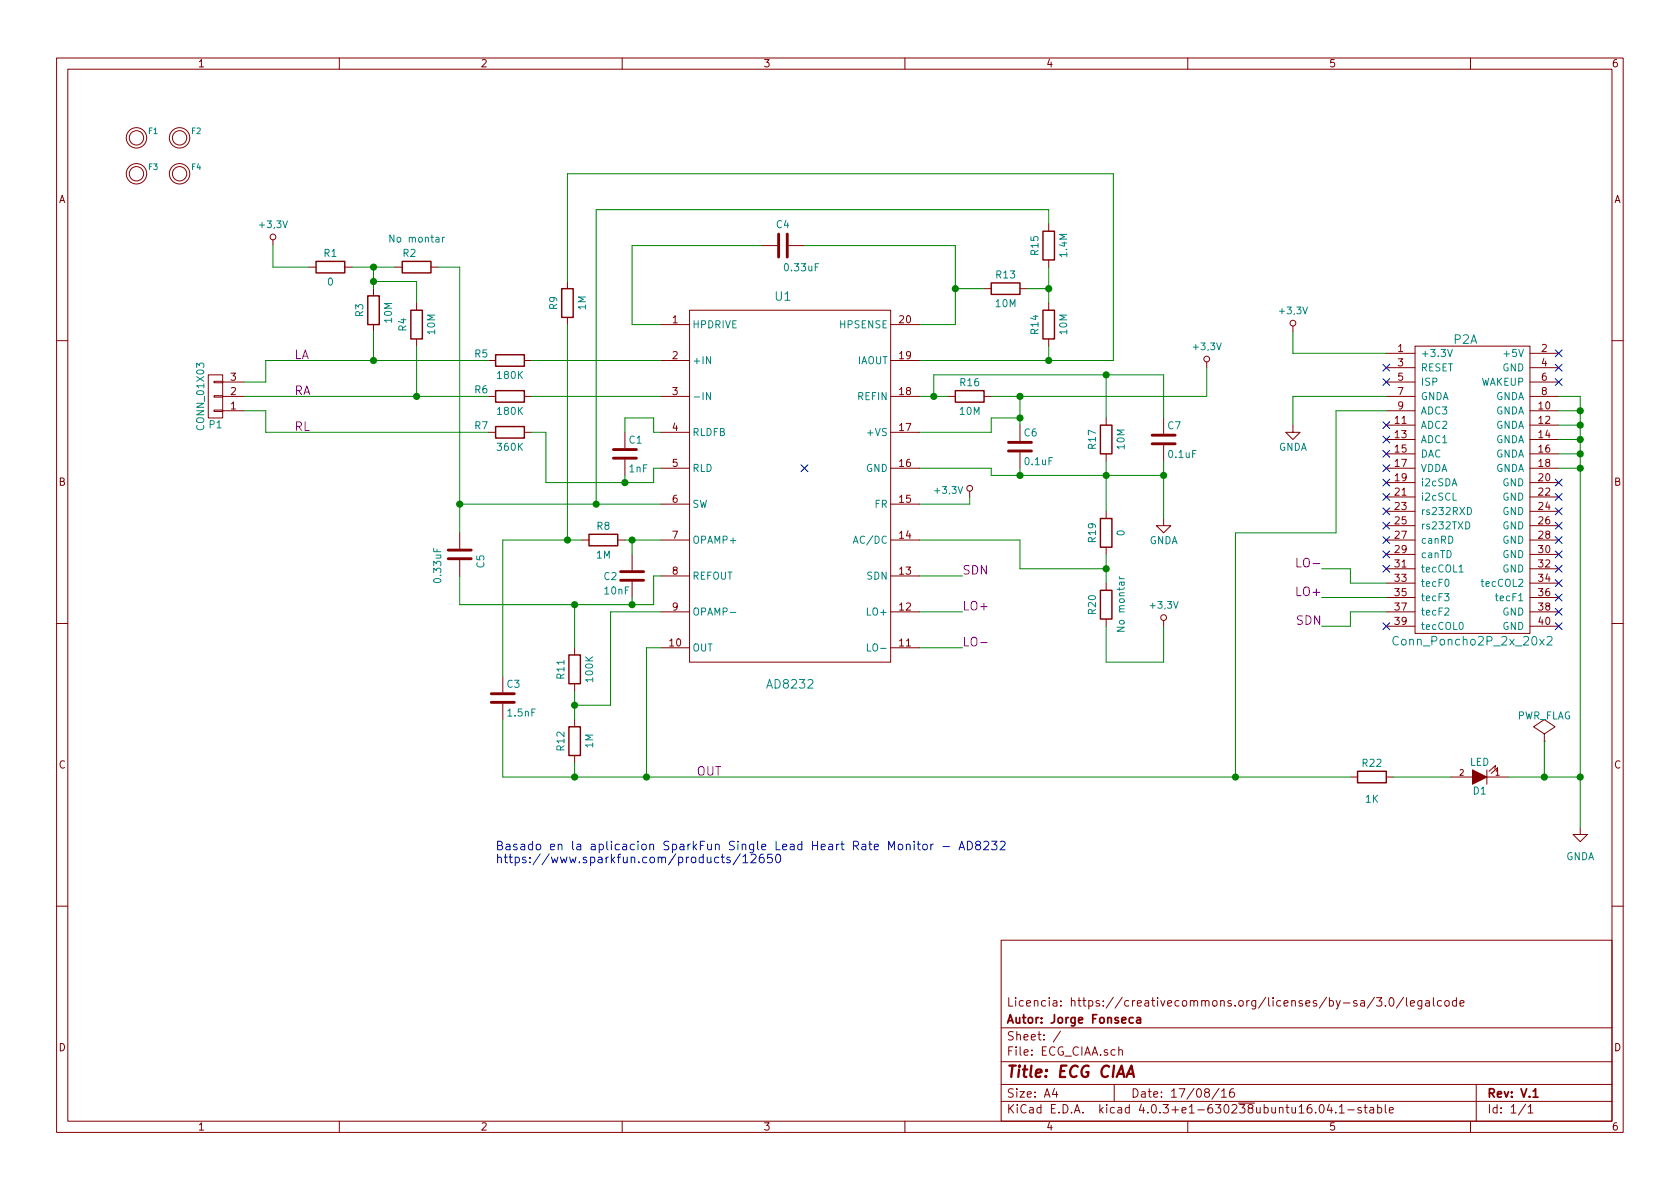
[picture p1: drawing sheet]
EESchema Schematic File Version 2
LIBS:ECG_CIAA-rescue
LIBS:power
LIBS:device
LIBS:transistors
LIBS:conn
LIBS:linear
LIBS:regul
LIBS:74xx
LIBS:cmos4000
LIBS:adc-dac
LIBS:memory
LIBS:xilinx
LIBS:microcontrollers
LIBS:dsp
LIBS:microchip
LIBS:analog_switches
LIBS:motorola
LIBS:texas
LIBS:intel
LIBS:audio
LIBS:interface
LIBS:digital-audio
LIBS:philips
LIBS:display
LIBS:cypress
LIBS:siliconi
LIBS:opto
LIBS:atmel
LIBS:contrib
LIBS:valves
LIBS:analog_devices
LIBS:ECG_LIB
LIBS:ej2cese
LIBS:ECG_CIAA-cache
EELAYER 25 0
EELAYER END
$Descr A4 11693 8268
encoding utf-8
Sheet 1 1
Title "ECG CIAA"
Date "17/08/16"
Rev "V.1"
Comp "Autor: Jorge Fonseca"
Comment1 "Licencia: https://creativecommons.org/licenses/by-sa/3.0/legalcode"
Comment2 ""
Comment3 ""
Comment4 ""
$EndDescr
$Comp
L R R1
U 1 1
P 2300 1850
F 0 "R1" V 2200 1850 50  0000 C CNN
F 1 "0" V 2400 1850 50  0000 C CNN
F 2 "ECG:R_0805" V 2230 1850 50  0001 C CNN
F 3 "" H 2300 1850 50  0000 C CNN
F 4 "Yageo" V 2300 1850 60  0001 C CNN "Manf"
F 5 "RC0805JR-070RL" V 2300 1850 60  0001 C CNN "Manf#"
F 6 "311-0.0ARTR-ND" V 2300 1850 60  0001 C CNN "Digikey#"
	1    2300 1850
	0    1    1    0   
$EndComp
$Comp
L R R2
U 1 1
P 2900 1850
F 0 "R2" V 2800 1800 50  0000 C CNN
F 1 "No montar" V 2700 1850 50  0000 C CNN
F 2 "ECG:R_0805" V 2830 1850 50  0001 C CNN
F 3 "" H 2900 1850 50  0000 C CNN
	1    2900 1850
	0    1    1    0   
$EndComp
$Comp
L R R3
U 1 1
P 2600 2150
F 0 "R3" V 2500 2150 50  0000 C CNN
F 1 "10M " V 2700 2150 50  0000 C CNN
F 2 "ECG:R_0805" V 2530 2150 50  0001 C CNN
F 3 "" H 2600 2150 50  0000 C CNN
F 4 "LTR" V 2600 2150 60  0001 C CNN "Manf"
F 5 "RMCF0805JT10M0" V 2600 2150 60  0001 C CNN "Manf#"
F 6 "RMCF0805JT10M0TR-ND" V 2600 2150 60  0001 C CNN "Digikey#"
	1    2600 2150
	1    0    0    -1  
$EndComp
$Comp
L R R4
U 1 1
P 2900 2250
F 0 "R4" V 2800 2250 50  0000 C CNN
F 1 "10M" V 3000 2250 50  0000 C CNN
F 2 "ECG:R_0805" V 2830 2250 50  0001 C CNN
F 3 "" H 2900 2250 50  0000 C CNN
F 4 "LDR" V 2900 2250 60  0001 C CNN "Manf"
F 5 "RMCF0805JT10M0" V 2900 2250 60  0001 C CNN "Manf#"
F 6 "RMCF0805JT10M0TR-ND" V 2900 2250 60  0001 C CNN "Digikey#"
	1    2900 2250
	1    0    0    -1  
$EndComp
$Comp
L R R5
U 1 1
P 3550 2500
F 0 "R5" V 3500 2300 50  0000 C CNN
F 1 "180K" V 3650 2500 50  0000 C CNN
F 2 "ECG:R_0805" V 3480 2500 50  0001 C CNN
F 3 "" H 3550 2500 50  0000 C CNN
F 4 "Yageo" V 3550 2500 60  0001 C CNN "Manf"
F 5 "RC0805JR-07180KL" V 3550 2500 60  0001 C CNN "Manf#"
F 6 "311-180KARTR-ND" V 3550 2500 60  0001 C CNN "Digikey#"
	1    3550 2500
	0    1    1    0   
$EndComp
$Comp
L R R6
U 1 1
P 3550 2750
F 0 "R6" V 3500 2550 50  0000 C CNN
F 1 "180K" V 3650 2750 50  0000 C CNN
F 2 "ECG:R_0805" V 3480 2750 50  0001 C CNN
F 3 "" H 3550 2750 50  0000 C CNN
F 4 "Yageo" V 3550 2750 60  0001 C CNN "Manf"
F 5 "RC0805JR-07180KL " V 3550 2750 60  0001 C CNN "Manf#"
F 6 "311-180KARTR-ND" V 3550 2750 60  0001 C CNN "Digikey#"
	1    3550 2750
	0    1    1    0   
$EndComp
$Comp
L C C1
U 1 1
P 4350 3150
F 0 "C1" H 4375 3250 50  0000 L CNN
F 1 "1nF" H 4375 3050 50  0000 L CNN
F 2 "ECG:C_0805" H 4388 3000 50  0001 C CNN
F 3 "" H 4350 3150 50  0000 C CNN
F 4 "Wurth" H 4350 3150 60  0001 C CNN "Manf"
F 5 "885012007008" H 4350 3150 60  0001 C CNN "Manf#"
F 6 "732-7813-2-ND" H 4350 3150 60  0001 C CNN "Digikey#"
	1    4350 3150
	1    0    0    -1  
$EndComp
$Comp
L R R7
U 1 1
P 3550 3000
F 0 "R7" V 3500 2800 50  0000 C CNN
F 1 "360K" V 3650 3000 50  0000 C CNN
F 2 "ECG:R_0805" V 3480 3000 50  0001 C CNN
F 3 "" H 3550 3000 50  0000 C CNN
F 4 "Yageo" V 3550 3000 60  0001 C CNN "Manf"
F 5 "RC0805FR-07360KL" V 3550 3000 60  0001 C CNN "Manf#"
F 6 "311-360KCRTR-ND" V 3550 3000 60  0001 C CNN "Digikey#"
	1    3550 3000
	0    1    1    0   
$EndComp
$Comp
L C C4
U 1 1
P 5450 1700
F 0 "C4" V 5300 1650 50  0000 L CNN
F 1 "0.33uF" V 5600 1700 50  0000 L CNN
F 2 "ECG:C_0805" H 5488 1550 50  0001 C CNN
F 3 "" H 5450 1700 50  0000 C CNN
F 4 "Wurth" V 5450 1700 60  0001 C CNN "Manf"
F 5 "885012207019" V 5450 1700 60  0001 C CNN "Manf#"
F 6 "732-7651-2-ND" V 5450 1700 60  0001 C CNN "Digikey#"
	1    5450 1700
	0    1    1    0   
$EndComp
$Comp
L R R8
U 1 1
P 4200 3750
F 0 "R8" V 4100 3750 50  0000 C CNN
F 1 "1M" V 4300 3750 50  0000 C CNN
F 2 "ECG:R_0805" V 4130 3750 50  0001 C CNN
F 3 "" H 4200 3750 50  0000 C CNN
F 4 "Yageo" V 4200 3750 60  0001 C CNN "Manf"
F 5 "RC0805FR-071ML" V 4200 3750 60  0001 C CNN "Manf#"
F 6 "311-1.00MCRTR-ND" V 4200 3750 60  0001 C CNN "Digikey#"
	1    4200 3750
	0    1    1    0   
$EndComp
$Comp
L R R9
U 1 1
P 3950 2100
F 0 "R9" V 3850 2100 50  0000 C CNN
F 1 "1M" V 4050 2100 50  0000 C CNN
F 2 "ECG:R_0805" V 3880 2100 50  0001 C CNN
F 3 "" H 3950 2100 50  0000 C CNN
F 4 "Rohm" V 3950 2100 60  0001 C CNN "Manf"
F 5 "LTR10EZPJ105" V 3950 2100 60  0001 C CNN "Manf#"
F 6 "RHM1.0MBUTR-ND" V 3950 2100 60  0001 C CNN "Digikey#"
	1    3950 2100
	1    0    0    -1  
$EndComp
$Comp
L R R14
U 1 1
P 7300 2250
F 0 "R14" V 7200 2250 50  0000 C CNN
F 1 "10M" V 7400 2250 50  0000 C CNN
F 2 "ECG:R_0805" V 7230 2250 50  0001 C CNN
F 3 "" H 7300 2250 50  0000 C CNN
F 4 "Yageo" V 7300 2250 60  0001 C CNN "Manf"
F 5 "RMCF0805JT10M0" V 7300 2250 60  0001 C CNN "Manf#"
F 6 "RMCF0805JT10M0TR-ND" V 7300 2250 60  0001 C CNN "Digikey#"
	1    7300 2250
	1    0    0    -1  
$EndComp
$Comp
L R R15
U 1 1
P 7300 1700
F 0 "R15" V 7200 1700 50  0000 C CNN
F 1 "1.4M" V 7400 1700 50  0000 C CNN
F 2 "ECG:R_0805" V 7230 1700 50  0001 C CNN
F 3 "" H 7300 1700 50  0000 C CNN
F 4 "Panasonic" V 7300 1700 60  0001 C CNN "Manf"
F 5 "ERJ-6ENF1404V" V 7300 1700 60  0001 C CNN "Manf#"
F 6 "P1.4BTTR-ND" V 7300 1700 60  0001 C CNN "Digikey#"
	1    7300 1700
	1    0    0    -1  
$EndComp
$Comp
L R R13
U 1 1
P 7000 2000
F 0 "R13" V 6900 2000 50  0000 C CNN
F 1 "10M" V 7100 2000 50  0000 C CNN
F 2 "ECG:R_0805" V 6930 2000 50  0001 C CNN
F 3 "" H 7000 2000 50  0000 C CNN
F 4 "Yageo" V 7000 2000 60  0001 C CNN "Manf"
F 5 "RMCF0805JT10M0" V 7000 2000 60  0001 C CNN "Manf#"
F 6 "RMCF0805JT10M0TR-ND" V 7000 2000 60  0001 C CNN "Digikey#"
	1    7000 2000
	0    1    1    0   
$EndComp
$Comp
L C C6
U 1 1
P 7100 3100
F 0 "C6" H 7125 3200 50  0000 L CNN
F 1 "0.1uF" H 7125 3000 50  0000 L CNN
F 2 "ECG:C_0805" H 7138 2950 50  0001 C CNN
F 3 "" H 7100 3100 50  0000 C CNN
F 4 "Kamet" H 7100 3100 60  0001 C CNN "Manf"
F 5 "C0805C104K8RACTU" H 7100 3100 60  0001 C CNN "Manf#"
F 6 "399-7999-2-ND" H 7100 3100 60  0001 C CNN "Digikey#"
	1    7100 3100
	1    0    0    -1  
$EndComp
$Comp
L R R16
U 1 1
P 6750 2750
F 0 "R16" V 6650 2750 50  0000 C CNN
F 1 "10M" V 6850 2750 50  0000 C CNN
F 2 "ECG:R_0805" V 6680 2750 50  0001 C CNN
F 3 "" H 6750 2750 50  0000 C CNN
F 4 "Yageo" V 6750 2750 60  0001 C CNN "Manf"
F 5 "RMCF0805JT10M0" V 6750 2750 60  0001 C CNN "Manf#"
F 6 "RMCF0805JT10M0TR-ND" V 6750 2750 60  0001 C CNN "Digikey#"
	1    6750 2750
	0    1    1    0   
$EndComp
$Comp
L R R17
U 1 1
P 7700 3050
F 0 "R17" V 7600 3050 50  0000 C CNN
F 1 "10M" V 7800 3050 50  0000 C CNN
F 2 "ECG:R_0805" V 7630 3050 50  0001 C CNN
F 3 "" H 7700 3050 50  0000 C CNN
F 4 "Yageo" V 7700 3050 60  0001 C CNN "Manf"
F 5 "RMCF0805JT10M0" V 7700 3050 60  0001 C CNN "Manf#"
F 6 "RMCF0805JT10M0TR-ND" V 7700 3050 60  0001 C CNN "Digikey#"
	1    7700 3050
	1    0    0    -1  
$EndComp
$Comp
L C C7
U 1 1
P 8100 3050
F 0 "C7" H 8125 3150 50  0000 L CNN
F 1 "0.1uF" H 8125 2950 50  0000 L CNN
F 2 "ECG:C_0805" H 8138 2900 50  0001 C CNN
F 3 "" H 8100 3050 50  0000 C CNN
F 4 "Kamet" H 8100 3050 60  0001 C CNN "Manf"
F 5 "C0805C104K8RACTU" H 8100 3050 60  0001 C CNN "Manf#"
F 6 "399-7999-2-ND" H 8100 3050 60  0001 C CNN "Digikey#"
	1    8100 3050
	1    0    0    -1  
$EndComp
$Comp
L R R19
U 1 1
P 7700 3700
F 0 "R19" V 7600 3700 50  0000 C CNN
F 1 "0" V 7800 3700 50  0000 C CNN
F 2 "ECG:R_0805" V 7630 3700 50  0001 C CNN
F 3 "" H 7700 3700 50  0000 C CNN
F 4 "Yageo" V 7700 3700 60  0001 C CNN "Manf"
F 5 "RC0805JR-070RL" V 7700 3700 60  0001 C CNN "Manf#"
F 6 "311-0.0ARTR-ND" V 7700 3700 60  0001 C CNN "Digikey#"
	1    7700 3700
	1    0    0    -1  
$EndComp
$Comp
L R R20
U 1 1
P 7700 4200
F 0 "R20" V 7600 4200 50  0000 C CNN
F 1 "No montar" V 7800 4200 50  0000 C CNN
F 2 "ECG:R_0805" V 7630 4200 50  0001 C CNN
F 3 "" H 7700 4200 50  0000 C CNN
	1    7700 4200
	1    0    0    -1  
$EndComp
$Comp
L C C3
U 1 1
P 3500 4850
F 0 "C3" H 3525 4950 50  0000 L CNN
F 1 "1.5nF" H 3525 4750 50  0000 L CNN
F 2 "ECG:C_0805" H 3538 4700 50  0001 C CNN
F 3 "" H 3500 4850 50  0000 C CNN
F 4 "Wurth" H 3500 4850 60  0001 C CNN "Manf"
F 5 "885012207008" H 3500 4850 60  0001 C CNN "Manf#"
F 6 "732-8018-2-ND" H 3500 4850 60  0001 C CNN "Digikey#"
	1    3500 4850
	1    0    0    -1  
$EndComp
$Comp
L CONN_01X03 P1
U 1 1
P 1500 2750
F 0 "P1" H 1500 2950 50  0000 C CNN
F 1 "CONN_01X03" V 1600 2750 50  0000 C CNN
F 2 "Connect:bornier3" H 1500 2750 50  0001 C CNN
F 3 "http://www.on-shore.com/wp-content/uploads/2015/09/osttcxx0162.pdf" H 1500 2750 50  0001 C CNN
F 4 "OSTT" H 1500 2750 60  0001 C CNN "Manf"
F 5 "OSTTC030152" H 1500 2750 60  0001 C CNN "Manf#"
F 6 " ED2601-ND " H 1500 2750 60  0001 C CNN "Digikey#"
	1    1500 2750
	-1   0    0    1   
$EndComp
$Comp
L C C2
U 1 1
P 4400 4000
F 0 "C2" H 4200 4000 50  0000 L CNN
F 1 "10nF" H 4200 3900 50  0000 L CNN
F 2 "ECG:C_0805" H 4438 3850 50  0001 C CNN
F 3 "" H 4400 4000 50  0000 C CNN
F 4 "Wurth" H 4400 4000 60  0001 C CNN "Manf"
F 5 "732-8018-2-ND" H 4400 4000 60  0001 C CNN "Manf#"
F 6 "732-8021-2-ND" H 4400 4000 60  0001 C CNN "Digikey#"
	1    4400 4000
	1    0    0    -1  
$EndComp
$Comp
L R R11
U 1 1
P 4000 4650
F 0 "R11" V 3900 4650 50  0000 C CNN
F 1 "100K" V 4100 4650 50  0000 C CNN
F 2 "ECG:R_0805" V 3930 4650 50  0001 C CNN
F 3 "" H 4000 4650 50  0000 C CNN
F 4 "Yageo" V 4000 4650 60  0001 C CNN "Manf"
F 5 "RC0805FR-07100KL" V 4000 4650 60  0001 C CNN "Manf#"
F 6 "311-100KCRTR-ND" V 4000 4650 60  0001 C CNN "Degikey#"
	1    4000 4650
	1    0    0    -1  
$EndComp
$Comp
L R R12
U 1 1
P 4000 5150
F 0 "R12" V 3900 5150 50  0000 C CNN
F 1 "1M" V 4100 5150 50  0000 C CNN
F 2 "ECG:R_0805" V 3930 5150 50  0001 C CNN
F 3 "" H 4000 5150 50  0000 C CNN
F 4 "Yageo" V 4000 5150 60  0001 C CNN "Manf"
F 5 "RC0805FR-071ML" V 4000 5150 60  0001 C CNN "Manf#"
F 6 "311-1.00MCRTR-ND" V 4000 5150 60  0001 C CNN "Digikey#"
	1    4000 5150
	1    0    0    -1  
$EndComp
Text Label 6700 4000 0    60   ~ 0
SDN
Text Label 6700 4250 0    60   ~ 0
LO+
Text Label 6700 4500 0    60   ~ 0
LO-
$Comp
L Conn_Poncho2P_2x_20x2 P2
U 1 1
P 9900 2750
F 0 "P2" H 10200 3150 60  0000 C CNN
F 1 "Conn_Poncho2P_2x_20x2" H 10250 1050 60  0000 C CNN
F 2 "ej2cese:Conn_Poncho_Derecha" H 9900 2750 60  0001 C CNN
F 3 "http://portal.fciconnect.com/Comergent//fci/drawing/57102.pdf" H 9900 2750 60  0001 C CNN
F 4 "FCI" H 9900 2750 60  0001 C CNN "Manf"
F 5 "57102" H 9900 2750 60  0001 C CNN "Manf#"
F 6 "609-2589-ND " H 9900 2750 60  0001 C CNN "Digikey#"
	1    9900 2750
	1    0    0    -1  
$EndComp
Text Label 2050 2500 0    60   ~ 0
LA
Text Label 2050 2750 0    60   ~ 0
RA
Text Label 2050 3000 0    60   ~ 0
RL
NoConn ~ 9650 3950
NoConn ~ 9650 3850
NoConn ~ 9650 3750
NoConn ~ 9650 3650
NoConn ~ 9650 3550
NoConn ~ 9650 3450
NoConn ~ 9650 3350
NoConn ~ 9650 2650
NoConn ~ 9650 2550
NoConn ~ 10850 2450
NoConn ~ 10850 2650
NoConn ~ 10850 4050
NoConn ~ 10850 4150
$Comp
L R R22
U 1 1
P 9550 5400
F 0 "R22" V 9450 5400 50  0000 C CNN
F 1 "1K" V 9700 5400 50  0000 C CNN
F 2 "ECG:R_0805" V 9480 5400 50  0001 C CNN
F 3 "" H 9550 5400 50  0000 C CNN
F 4 "Yageo" V 9550 5400 60  0001 C CNN "Manf"
F 5 "RC0805JR-071KL" V 9550 5400 60  0001 C CNN "Manf#"
F 6 "311-1.0KARTR-ND" V 9550 5400 60  0001 C CNN "Digikey#"
	1    9550 5400
	0    1    1    0   
$EndComp
$Comp
L LED D1
U 1 1
P 10300 5400
F 0 "D1" H 10300 5500 50  0000 C CNN
F 1 "LED" H 10300 5300 50  0000 C CNN
F 2 "ECG:LED_0805" H 10300 5400 50  0001 C CNN
F 3 "" H 10300 5400 50  0000 C CNN
F 4 "OSRAM" H 10300 5400 60  0001 C CNN "Manf"
F 5 "LG R971-KN-1" H 10300 5400 60  0001 C CNN "Manf#"
F 6 "475-1410-2-ND" H 10300 5400 60  0001 C CNN "Digikey#"
	1    10300 5400
	-1   0    0    1   
$EndComp
Text Label 9200 3950 2    60   ~ 0
LO-
Text Label 9200 4150 2    60   ~ 0
LO+
Text Label 9200 4350 2    60   ~ 0
SDN
NoConn ~ 9650 4350
NoConn ~ 9650 2950
NoConn ~ 9650 3050
NoConn ~ 9650 3150
$Comp
L FIDUCIAL F1
U 1 1
P 950 950
F 0 "F1" H 1030 1000 40  0000 L CNN
F 1 "FIDUCIAL" H 950 850 30  0001 C CNN
F 2 "ECG:Fiducial_1mm" H 950 1000 60  0001 C CNN
F 3 "" H 950 1000 60  0001 C CNN
F 4 "FIDUCIAL" H 1000 750 60  0001 C CNN "Descripcion"
	1    950  950 
	1    0    0    -1  
$EndComp
$Comp
L FIDUCIAL F2
U 1 1
P 1250 950
F 0 "F2" H 1330 1000 40  0000 L CNN
F 1 "FIDUCIAL" H 1250 850 30  0001 C CNN
F 2 "ECG:Fiducial_1mm" H 1250 1000 60  0001 C CNN
F 3 "" H 1250 1000 60  0001 C CNN
F 4 "FIDUCIAL" H 1300 750 60  0001 C CNN "Descripcion"
	1    1250 950 
	1    0    0    -1  
$EndComp
$Comp
L FIDUCIAL F3
U 1 1
P 950 1200
F 0 "F3" H 1030 1250 40  0000 L CNN
F 1 "FIDUCIAL" H 950 1100 30  0001 C CNN
F 2 "ECG:Fiducial_1mm" H 950 1250 60  0001 C CNN
F 3 "" H 950 1250 60  0001 C CNN
F 4 "FIDUCIAL" H 1000 1000 60  0001 C CNN "Descripcion"
	1    950  1200
	1    0    0    -1  
$EndComp
$Comp
L FIDUCIAL F4
U 1 1
P 1250 1200
F 0 "F4" H 1330 1250 40  0000 L CNN
F 1 "FIDUCIAL" H 1250 1100 30  0001 C CNN
F 2 "ECG:Fiducial_1mm" H 1250 1250 60  0001 C CNN
F 3 "" H 1250 1250 60  0001 C CNN
F 4 "FIDUCIAL" H 1300 1000 60  0001 C CNN "Descripcion"
	1    1250 1200
	1    0    0    -1  
$EndComp
NoConn ~ 9650 3250
NoConn ~ 5600 3250
NoConn ~ 10850 4350
NoConn ~ 10850 4250
NoConn ~ 10850 3950
NoConn ~ 10850 3850
NoConn ~ 10850 3750
NoConn ~ 10850 3650
NoConn ~ 10850 3550
NoConn ~ 10850 3450
NoConn ~ 10850 3350
NoConn ~ 10850 2550
$Comp
L +3,3V #PWR01
U 1 1
P 9000 2300
F 0 "#PWR01" H 9000 2260 30  0001 C CNN
F 1 "+3,3V" H 9000 2450 47  0000 C CNN
F 2 "" H 9000 2300 60  0000 C CNN
F 3 "" H 9000 2300 60  0000 C CNN
	1    9000 2300
	1    0    0    -1  
$EndComp
$Comp
L +3,3V #PWR02
U 1 1
P 8400 2550
F 0 "#PWR02" H 8400 2510 30  0001 C CNN
F 1 "+3,3V" H 8400 2700 47  0000 C CNN
F 2 "" H 8400 2550 60  0000 C CNN
F 3 "" H 8400 2550 60  0000 C CNN
	1    8400 2550
	1    0    0    -1  
$EndComp
$Comp
L +3,3V #PWR03
U 1 1
P 1900 1700
F 0 "#PWR03" H 1900 1660 30  0001 C CNN
F 1 "+3,3V" H 1900 1850 47  0000 C CNN
F 2 "" H 1900 1700 60  0000 C CNN
F 3 "" H 1900 1700 60  0000 C CNN
	1    1900 1700
	1    0    0    -1  
$EndComp
$Comp
L GNDA #PWR04
U 1 1
P 11000 5750
F 0 "#PWR04" H 11000 5500 50  0001 C CNN
F 1 "GNDA" H 11000 5550 50  0000 C CNN
F 2 "" H 11000 5750 50  0000 C CNN
F 3 "" H 11000 5750 50  0000 C CNN
	1    11000 5750
	1    0    0    -1  
$EndComp
$Comp
L GNDA #PWR05
U 1 1
P 8100 3600
F 0 "#PWR05" H 8100 3350 50  0001 C CNN
F 1 "GNDA" H 8100 3450 50  0000 C CNN
F 2 "" H 8100 3600 50  0000 C CNN
F 3 "" H 8100 3600 50  0000 C CNN
	1    8100 3600
	1    0    0    -1  
$EndComp
$Comp
L GNDA #PWR06
U 1 1
P 9000 2950
F 0 "#PWR06" H 9000 2700 50  0001 C CNN
F 1 "GNDA" H 9000 2800 50  0000 C CNN
F 2 "" H 9000 2950 50  0000 C CNN
F 3 "" H 9000 2950 50  0000 C CNN
	1    9000 2950
	1    0    0    -1  
$EndComp
Text Notes 3450 6000 0    60   ~ 0
Basado en la aplicacion SparkFun Single Lead Heart Rate Monitor - AD8232\nhttps://www.sparkfun.com/products/12650
$Comp
L +3,3V #PWR07
U 1 1
P 8100 4350
F 0 "#PWR07" H 8100 4310 30  0001 C CNN
F 1 "+3,3V" H 8100 4500 47  0000 C CNN
F 2 "" H 8100 4350 60  0000 C CNN
F 3 "" H 8100 4350 60  0000 C CNN
	1    8100 4350
	1    0    0    -1  
$EndComp
$Comp
L C C5
U 1 1
P 3200 3850
F 0 "C5" V 3050 3850 50  0000 L CNN
F 1 "0.33uF" V 3350 3800 50  0000 L CNN
F 2 "ECG:C_0805" H 3238 3700 50  0001 C CNN
F 3 "" H 3200 3850 50  0000 C CNN
F 4 "Wurth" V 3200 3850 60  0001 C CNN "Manf"
F 5 "885012207019" V 3200 3850 60  0001 C CNN "Manf#"
F 6 "732-7651-2-ND" V 3200 3850 60  0001 C CNN "Digikey#"
	1    3200 3850
	-1   0    0    1   
$EndComp
Text Label 4850 5400 0    60   ~ 0
OUT
$Comp
L +3,3V #PWR08
U 1 1
P 6750 3450
F 0 "#PWR08" H 6750 3410 30  0001 C CNN
F 1 "+3,3V" H 6600 3500 47  0000 C CNN
F 2 "" H 6750 3450 60  0000 C CNN
F 3 "" H 6750 3450 60  0000 C CNN
	1    6750 3450
	1    0    0    -1  
$EndComp
Connection ~ 11000 3250
Connection ~ 11000 2850
Wire Wire Line
	10850 2850 11000 2850
Connection ~ 11000 2950
Wire Wire Line
	11000 2950 10850 2950
Connection ~ 11000 3050
Wire Wire Line
	11000 3050 10850 3050
Connection ~ 11000 3150
Wire Wire Line
	11000 3150 10850 3150
Wire Wire Line
	11000 3250 10850 3250
Wire Wire Line
	11000 2750 10850 2750
Wire Wire Line
	9000 2750 9650 2750
Wire Wire Line
	6850 2000 6650 2000
Wire Wire Line
	7150 2000 7300 2000
Wire Wire Line
	9300 3700 9300 2850
Wire Wire Line
	9400 3950 9200 3950
Wire Wire Line
	9400 4350 9200 4350
Wire Wire Line
	9400 4250 9400 4350
Wire Wire Line
	9650 4250 9400 4250
Wire Wire Line
	9650 4150 9200 4150
Wire Wire Line
	9400 3950 9400 4050
Wire Wire Line
	9400 4050 9650 4050
Wire Wire Line
	7100 3950 7700 3950
Wire Wire Line
	7100 3750 7100 3950
Wire Wire Line
	9300 2850 9650 2850
Connection ~ 4150 3500
Wire Wire Line
	4150 1450 4150 3500
Wire Wire Line
	4550 3000 4600 3000
Wire Wire Line
	4550 2900 4550 3000
Wire Wire Line
	4350 2900 4550 2900
Wire Wire Line
	4350 3000 4350 2900
Connection ~ 4350 3350
Wire Wire Line
	4350 3350 4350 3300
Wire Wire Line
	4550 3350 4550 3250
Wire Wire Line
	4550 3250 4600 3250
Wire Wire Line
	1850 2850 1850 3000
Wire Wire Line
	1700 2850 1850 2850
Connection ~ 6650 2000
Wire Wire Line
	6650 2250 6400 2250
Wire Wire Line
	6650 1700 6650 2250
Wire Wire Line
	5600 1700 6650 1700
Wire Wire Line
	6700 4000 6400 4000
Wire Wire Line
	6700 4250 6400 4250
Wire Wire Line
	6700 4500 6400 4500
Connection ~ 4500 5400
Wire Wire Line
	7750 2500 7750 1200
Wire Wire Line
	4400 1700 4400 2250
Wire Wire Line
	4400 1700 5300 1700
Connection ~ 4000 5400
Connection ~ 4000 4900
Wire Wire Line
	4250 4900 4000 4900
Wire Wire Line
	4250 4250 4250 4900
Wire Wire Line
	4250 4250 4600 4250
Wire Wire Line
	4500 4500 4600 4500
Wire Wire Line
	4500 5400 4500 4500
Wire Wire Line
	4000 5300 4000 5400
Wire Wire Line
	4000 4800 4000 5000
Connection ~ 3950 3750
Wire Wire Line
	3950 2250 3950 3750
Wire Wire Line
	3500 3750 4050 3750
Connection ~ 4400 4200
Wire Wire Line
	4400 4200 4400 4150
Connection ~ 4400 3750
Wire Wire Line
	4400 3850 4400 3750
Wire Wire Line
	4550 4200 4550 4000
Wire Wire Line
	4550 4000 4600 4000
Wire Wire Line
	1850 2650 1850 2500
Wire Wire Line
	1700 2650 1850 2650
Wire Wire Line
	6400 3750 7100 3750
Connection ~ 7100 2750
Connection ~ 7100 3300
Wire Wire Line
	8100 3200 8100 3600
Connection ~ 7100 2900
Wire Wire Line
	7100 2750 7100 2950
Wire Wire Line
	6600 2750 6400 2750
Wire Wire Line
	6400 3000 6900 3000
Wire Wire Line
	4400 2250 4600 2250
Wire Wire Line
	7300 1550 7300 1450
Connection ~ 7300 2500
Wire Wire Line
	7300 2500 7300 2400
Connection ~ 7300 2000
Wire Wire Line
	7300 1850 7300 2100
Wire Wire Line
	6400 2500 7750 2500
Wire Wire Line
	7750 1200 3950 1200
Wire Wire Line
	3950 1200 3950 1950
Wire Wire Line
	4600 3750 4350 3750
Wire Wire Line
	3700 2750 4600 2750
Wire Wire Line
	3700 2500 4600 2500
Wire Wire Line
	3500 5400 9400 5400
Wire Wire Line
	9700 5400 10100 5400
Wire Wire Line
	6750 3450 6750 3500
Wire Wire Line
	6750 3500 6400 3500
Wire Wire Line
	9000 2750 9000 2950
Wire Wire Line
	3500 3750 3500 4700
Wire Wire Line
	4000 4500 4000 4200
Connection ~ 4000 4200
Wire Wire Line
	7700 2600 7700 2900
Wire Wire Line
	7700 3200 7700 3550
Wire Wire Line
	8100 4600 8100 4350
Wire Wire Line
	7700 3850 7700 4050
Connection ~ 7700 3950
Wire Wire Line
	7700 4350 7700 4600
Wire Wire Line
	7700 4600 8100 4600
Connection ~ 7700 3300
Connection ~ 8100 3300
Wire Wire Line
	7100 3250 7100 3300
Wire Wire Line
	8600 3700 9300 3700
Wire Wire Line
	9650 2450 9000 2450
Wire Wire Line
	9000 2450 9000 2300
Wire Wire Line
	3500 5000 3500 5400
Wire Wire Line
	1850 3000 3400 3000
Wire Wire Line
	8600 5400 8600 3700
Connection ~ 8600 5400
Wire Wire Line
	10500 5400 11000 5400
Wire Wire Line
	11000 2750 11000 5750
Wire Wire Line
	7300 1450 4150 1450
Wire Wire Line
	1900 1850 1900 1700
Wire Wire Line
	2600 2000 2600 1850
Connection ~ 2600 1850
Wire Wire Line
	1900 1850 2150 1850
Wire Wire Line
	2600 2300 2600 2500
Connection ~ 2600 2500
Connection ~ 2600 1950
Wire Wire Line
	2450 1850 2750 1850
Wire Wire Line
	3050 1850 3200 1850
Wire Wire Line
	3200 1850 3200 3700
Connection ~ 3200 3500
Wire Wire Line
	3200 3500 4600 3500
Wire Wire Line
	3200 4000 3200 4200
Wire Wire Line
	3200 4200 4550 4200
Wire Wire Line
	1850 2500 3400 2500
Wire Wire Line
	1700 2750 3400 2750
Wire Wire Line
	3700 3000 3800 3000
Wire Wire Line
	3800 3000 3800 3350
Wire Wire Line
	3800 3350 4550 3350
Wire Wire Line
	2900 2400 2900 2750
Connection ~ 2900 2750
Wire Wire Line
	2900 2100 2900 1950
Wire Wire Line
	2900 1950 2600 1950
Wire Wire Line
	6400 3250 6900 3250
Wire Wire Line
	6900 3250 6900 3300
Wire Wire Line
	6900 3300 8100 3300
Wire Wire Line
	6900 3000 6900 2900
Connection ~ 11000 5400
$Comp
L PWR_FLAG #FLG09
U 1 1
P 10750 5150
F 0 "#FLG09" H 10750 5245 50  0001 C CNN
F 1 "PWR_FLAG" H 10750 5330 50  0000 C CNN
F 2 "" H 10750 5150 50  0000 C CNN
F 3 "" H 10750 5150 50  0000 C CNN
	1    10750 5150
	1    0    0    -1  
$EndComp
Wire Wire Line
	10750 5150 10750 5400
Connection ~ 10750 5400
$Comp
L AD6232 U1
U 1 1
P 5500 3450
F 0 "U1" H 5450 4850 60  0000 C CNN
F 1 "AD8232" H 5500 2150 60  0000 C CNN
F 2 "" H 5500 3450 60  0000 C CNN
F 3 "" H 5500 3450 60  0000 C CNN
	1    5500 3450
	1    0    0    -1  
$EndComp
Wire Wire Line
	8100 2600 8100 2900
Wire Wire Line
	6900 2750 8400 2750
Wire Wire Line
	6500 2600 8100 2600
Wire Wire Line
	6500 2600 6500 2750
Connection ~ 6500 2750
Connection ~ 7700 2600
Wire Wire Line
	6900 2900 7100 2900
Wire Wire Line
	8400 2750 8400 2550
$EndSCHEMATC
